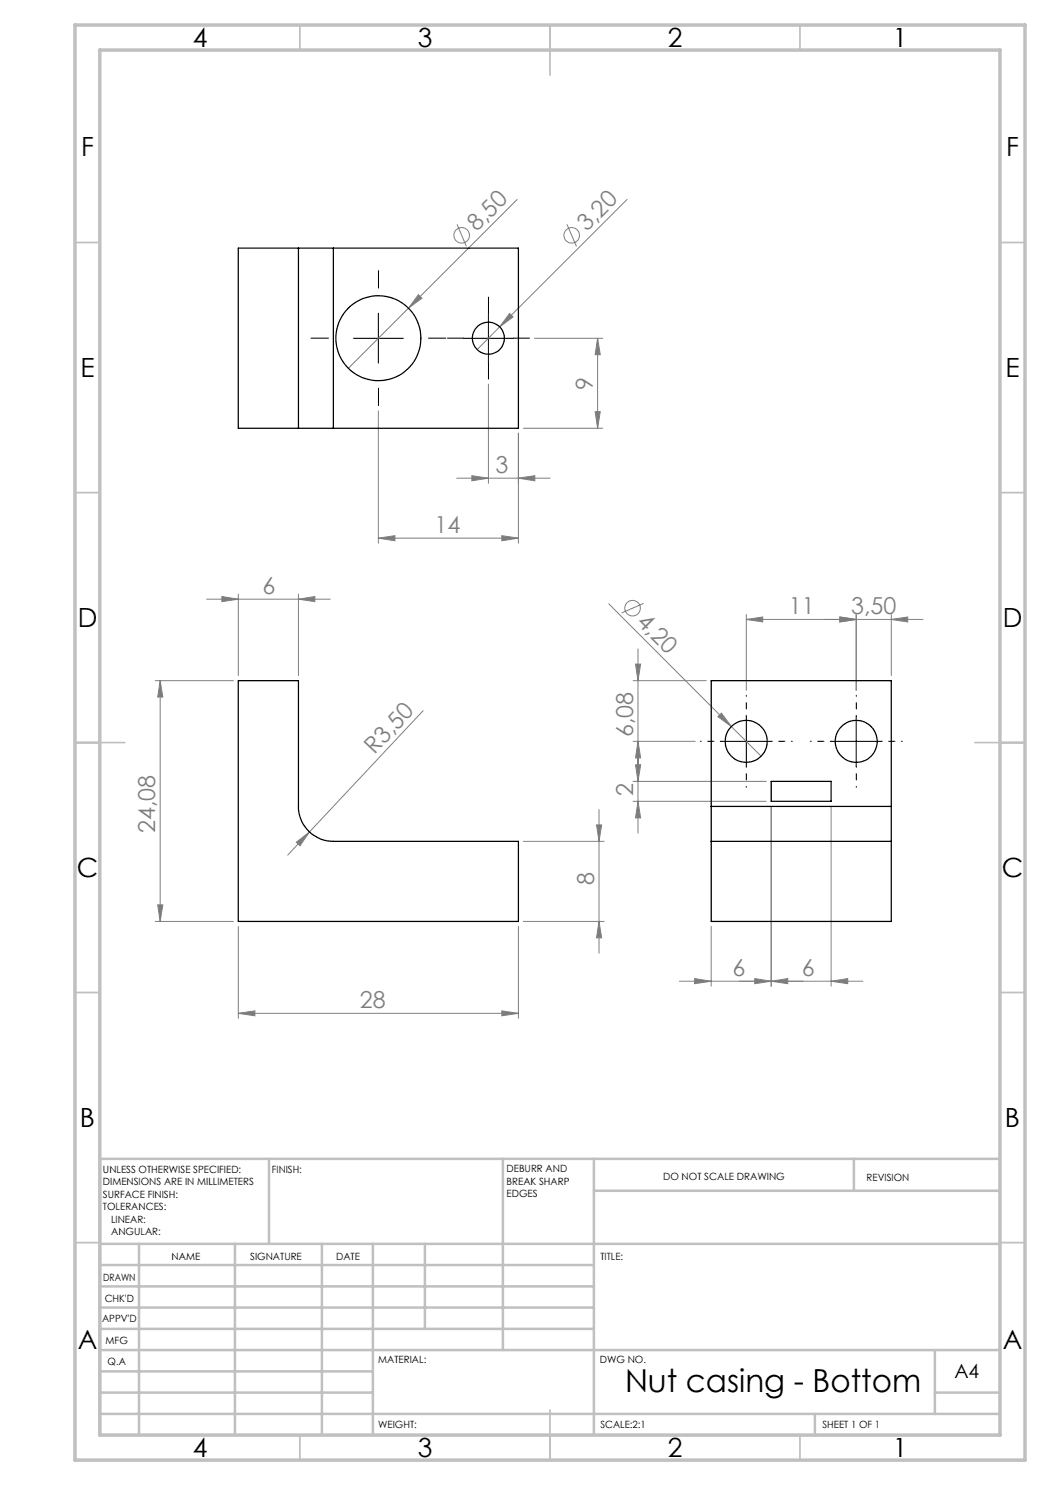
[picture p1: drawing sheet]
<svg xmlns="http://www.w3.org/2000/svg" width="210mm" height="297mm" viewBox="0 0 210 297" stroke-linecap="round" stroke-linejoin="round" font-family="sans-serif">
<g fill="none" stroke="#c0c0c0" stroke-width=".35">
<path d="M60 5v5M110 5v10M160 5v5M15 48.5h5M200 48.5h5M15 98.5h5M200 98.5h5M15 148.5h10M195 148.5h10M15 198.5h5M200 198.5h5M15 248.5h5"/>
<path d="M200 248.5h5M60 287v5M110 282v10M160 287v5"/>
</g>
<g fill="none" stroke="#c0c0c0" stroke-width=".5">
<path d="M53.8 231.8v17M100.6 231.8v38.2M118.8 231.8v55.2M118.8 238.2h81.2M170.8 231.8v6.4M200 231.8h-180v55.2M20 248.8h180M20 257.3h98.8M20 253h98.8M27.8 248.8v38.2M47 248.8v38.2M64.4 248.8v38.2"/>
<path d="M74.6 248.8v38.2M85 248.8v17M20 265.8h98.8M20 261.5h98.8M20 278.5h54.6M20 274.3h54.6M20 270h180M187 278.5h13M187 270v12.8M20 282.8h180M163 282.8v4.2"/>
</g>
<path d="M15 5h190v287h-190zM20 10h180v277h-180z" fill="none" stroke="#c0c0c0" stroke-width=".7"/>
<g fill="none" stroke="#808080" stroke-width=".2">
<path d="M103.4 39.9l-33.7 33.8M125.4 39.9l-25.5 25.5M83.7 58.9l.7 .8-2.7 1.9zM91.4 44.9l1.9 4.4M113.4 44.9l1.9 4.4M97.7 76.8v19.9M99.9 65.4l-4.5 4.5M101.9 62.7l.7 .7-2.7 2zM106.9 67.7h13.6M119.5 67.7l.6 3.2h-1.1zM119.5 67.7v18M75.7 82.2v26.5"/>
<path d="M91.3 95.6h18.7M94.4 95.1l3.3 .5-3.3 .6zM103.7 95.6l3.3-.5v1.1zM103.7 86.6v22.1M104.7 85.7h15.8M119 82.3h1.1l-.6 3.4zM41.3 119.8h24.7M44.4 119.3l3.3 .5-3.3 .5zM47.7 118.8v16.3M59.7 119.8l3.3-.5v1zM59.7 118.8v16.3M75.7 107.6l3.3-.5v1.1z"/>
<path d="M75.7 107.6h28M100.4 107.1l3.3 .5-3.3 .6zM31 136.1h15.7M32 136.1l.6 3.3h-1.1zM32 136.1v48.2M121.7 120.8l24.6 24.5M126.6 136.1h14.7M127.1 132.8h1l-.5 3.3zM127.6 129.8v36.8M128.7 120.7l-4.4 1.9M149.3 123.9l3.2-.5v1zM149.3 122.9v15.2"/>
<path d="M149.3 123.9h35.3M168 123.4l3.2 .5-3.2 .5zM171.2 122.9v15.2M178.3 123.9l3.2-.5v1zM178.3 122.9v12.2M84.6 142.1l-27.1 28.9M126.6 156.3h26.6M126.6 148.3h12.4M127.1 153h1l-.5 3.3zM127.6 148.3l.5 3.3h-1zM143.6 143.3l.7-.7 2 2.7zM146.3 145.3l5.9 5.9"/>
<path d="M59.3 168.4l2.6-2-1.9 2.8zM104.7 168.3h16.1M119.3 165h1l-.5 3.3zM119.8 161.9v28.7M126.6 160.3h26.6M127.6 160.3l.5 3.3h-1zM154.2 161.3v35.9M166.2 161.3v35.9M31 184.3h15.7M31.5 181h1.1l-.6 3.3zM47.7 185.3v18.4M103.7 185.3v18.4"/>
<path d="M104.7 184.3h16.1M119.8 184.3l.5 3.3h-1zM135.9 196.2h36.7M138.9 195.7l3.3 .5-3.3 .5zM142.2 185.3v11.9M151 195.7l3.2 .5-3.2 .5zM154.2 196.2l3.4-.5v1zM166.2 196.2l3.3-.5v1zM47.7 202.7l3.3-.5v1zM47.7 202.7h56M100.4 202.2l3.3 .5-3.3 .5z"/>
<circle cx="92.3" cy="47.1" r="1.57"/>
<circle cx="114.3" cy="47.1" r="1.56"/>
<circle cx="126.5" cy="121.6" r="1.55"/>
</g>
<path d="M144.3 148.3h-4.2M149.3 143.3v-4.2M149.3 153.3v4.2M154.3 148.3h4.2M166.3 148.3h-4.2M171.3 143.3v-4.2M171.3 153.3v4.2M176.3 148.3h4.2" fill="none" stroke="#000" stroke-width=".2" stroke-dasharray="15.2 1.3 1.3 1.3" stroke-dashoffset="15"/>
<path d="M75.7 57.6v-3.5M65.7 67.6h-3.5M75.7 77.6v3.5M85.7 67.6h3.5M92.7 67.6h-3.2M97.7 62.6v-3.2M97.7 72.6v3.2M102.7 67.6h3.2" fill="none" stroke="#000" stroke-width=".2" stroke-dasharray="15.2 1.3 1.3 1.3"/>
<path d="M70.7 67.7h10M75.7 62.6v10M92.7 67.7h10M97.7 62.6v10M144.3 148.3h9.9M149.3 143.3v10M166.2 148.3h10M171.2 143.3v10" fill="none" stroke="#000" stroke-width=".2"/>
<g fill="#808080">
<path d="M143.6 143.3l.7-.7 2 2.7z"/>
<path d="M83.7 58.9l.7 .8-2.7 1.9z"/>
<path d="M101.9 62.7l.7 .7-2.7 2z"/>
<path d="M59.3 168.4l2.6-2-1.9 2.8z"/>
<path d="M154.2 196.2l3.4-.5v1zM138.9 195.7l3.3 .5-3.3 .5z"/>
<path d="M59.7 119.8l3.3-.5v1zM44.4 119.3l3.3 .5-3.3 .5z"/>
<path d="M47.7 202.7l3.3-.5v1zM100.4 202.2l3.3 .5-3.3 .5zM75.7 107.6l3.3-.5v1.1zM100.4 107.1l3.3 .5-3.3 .6zM94.4 95.1l3.3 .5-3.3 .6zM103.7 95.6l3.3-.5v1.1zM151 195.7l3.2 .5-3.2 .5zM166.2 196.2l3.3-.5v1zM149.3 123.9l3.2-.5v1zM168 123.4l3.2 .5-3.2 .5z"/>
<path d="M119.8 184.3l.5 3.3h-1zM119.3 165h1l-.5 3.3zM127.6 160.3l.5 3.3h-1zM127.1 153h1l-.5 3.3zM127.6 148.3l.5 3.3h-1zM127.1 132.8h1l-.5 3.3z"/>
<path d="M32 136.1l.6 3.3h-1.1zM31.5 181h1.1l-.6 3.3z"/>
<path d="M119.5 67.7l.6 3.2h-1.1zM119 82.3h1.1l-.6 3.4z"/>
<path d="M168 123.4l3.2 .5-3.2 .5zM178.3 123.9l3.2-.5v1z"/>
</g>
<g fill="none" stroke="#000" stroke-width=".25">
<path d="M59.7 49.6h7M59.7 49.6v36.1M59.7 49.6h-12v36.1h12M66.7 49.6h37v36.1h-37M66.7 49.6v36.1M59.7 85.7h7M47.7 136.1h12v25.2a7 7 0 0 0 7 7h37v16h-56zM154.2 156.3h12v4h-12zM142.2 161.3v7M142.2 168.3h36.1M142.2 168.3v16h36.1v-16M142.2 161.3v-25.2h36.1v25.2"/>
<path d="M142.2 161.3h36.1M178.3 161.3v7"/>
<circle cx="75.7" cy="67.6" r="8.5"/>
<circle cx="97.7" cy="67.6" r="3.2"/>
<circle cx="149.2" cy="148.3" r="4.2"/>
<circle cx="171.2" cy="148.3" r="4.2"/>
</g>
<text font-size="6.3" x="125" y="278.4">Nut casing - Bottom</text>
<g font-size="5.3">
<text x="38.5" y="9.5">4</text>
<text x="83.5" y="9.5">3</text>
<text x="133.6" y="9.5">2</text>
<text x="178.6" y="9.5">1</text>
<text x="16.2" y="31.2">F</text>
<text x="201.2" y="31.2">F</text>
<text x="16.1" y="75.5">E</text>
<text x="201.1" y="75.5">E</text>
<text x="15.5" y="125.5">D</text>
<text x="200.5" y="125.5">D</text>
<text x="15.4" y="175.5">C</text>
<text x="200.4" y="175.5">C</text>
<text x="16" y="225.5">B</text>
<text x="201" y="225.5">B</text>
<text x="15.5" y="269.8">A</text>
<text x="200.5" y="269.8">A</text>
<text x="38.5" y="291.5">4</text>
<text x="83.5" y="291.5">3</text>
<text x="133.6" y="291.5">2</text>
<text x="178.6" y="291.5">1</text>
</g>
<g font-size="4.7" fill="#808080">
<text x="95.4" y="46.4" transform="rotate(-45 95.4 46.4)">8,50</text>
<text x="117.4" y="46.4" transform="rotate(-45 117.4 46.4)">3,20</text>
<text x="118.5" y="77.9" transform="rotate(-90 118.5 77.9)">9</text>
<text x="99.1" y="94.6">3</text>
<text x="86.9" y="106.6">14</text>
<text x="52.5" y="118.8">6</text>
<text x="127.1" y="124.6" transform="rotate(45 127.1 124.6)">4,20</text>
<text x="157.8" y="122.9">11</text>
<text x="170.2" y="122.9">3,50</text>
<text x="126.6" y="147.4" transform="rotate(-90 126.6 147.4)">6,08</text>
<text x="74.9" y="151" transform="rotate(-47 74.9 151)">R3,50</text>
<text x="126.6" y="159.1" transform="rotate(-90 126.6 159.1)">2</text>
<text x="31.1" y="166.6" transform="rotate(-90 31.1 166.6)">24,08</text>
<text x="118.8" y="177" transform="rotate(-90 118.8 177)">8</text>
<text x="146.5" y="195.2">6</text>
<text x="160.3" y="195.2">6</text>
<text x="71.9" y="201.6">28</text>
</g>
<text font-size="3.9" x="190.9" y="275.5">A4</text>
<g font-size="2">
<text x="20.6" y="234.6">UNLESS OTHERWISE SPECIFIED:</text>
<text x="20.6" y="237.1">DIMENSIONS ARE IN MILLIMETERS</text>
<text x="20.6" y="239.6">SURFACE FINISH:</text>
<text x="54.4" y="234.6">FINISH:</text>
<text x="101.3" y="234.5">DEBURR AND</text>
<text x="101.3" y="237">BREAK SHARP</text>
<text x="101.3" y="239.5">EDGES</text>
<text x="132.6" y="236">DO NOT SCALE DRAWING</text>
<text x="173.3" y="236.2">REVISION</text>
<text x="20.6" y="242.1">TOLERANCES:</text>
<text x="22.2" y="244.6">LINEAR:</text>
<text x="22.2" y="247.1">ANGULAR:</text>
<text x="34.3" y="252">NAME</text>
<text x="50" y="251.9">SIGNATURE</text>
<text x="67.2" y="251.9">DATE</text>
<text x="120.1" y="251.9">TITLE:</text>
<text x="20.6" y="256.1">DRAWN</text>
<text x="20.9" y="260.3">CHK'D</text>
<text x="20.4" y="264.4">APPV'D</text>
<text x="21.1" y="268.8">MFG</text>
<text x="21.5" y="273">Q.A</text>
<text x="75.6" y="272.5">MATERIAL:</text>
<text x="120" y="272.5">DWG NO.</text>
<text x="75.6" y="285.5">WEIGHT:</text>
<text x="120.1" y="285.6">SCALE:2:1</text>
<text x="164.5" y="285.6">SHEET 1 OF 1</text>
</g>
</svg>
